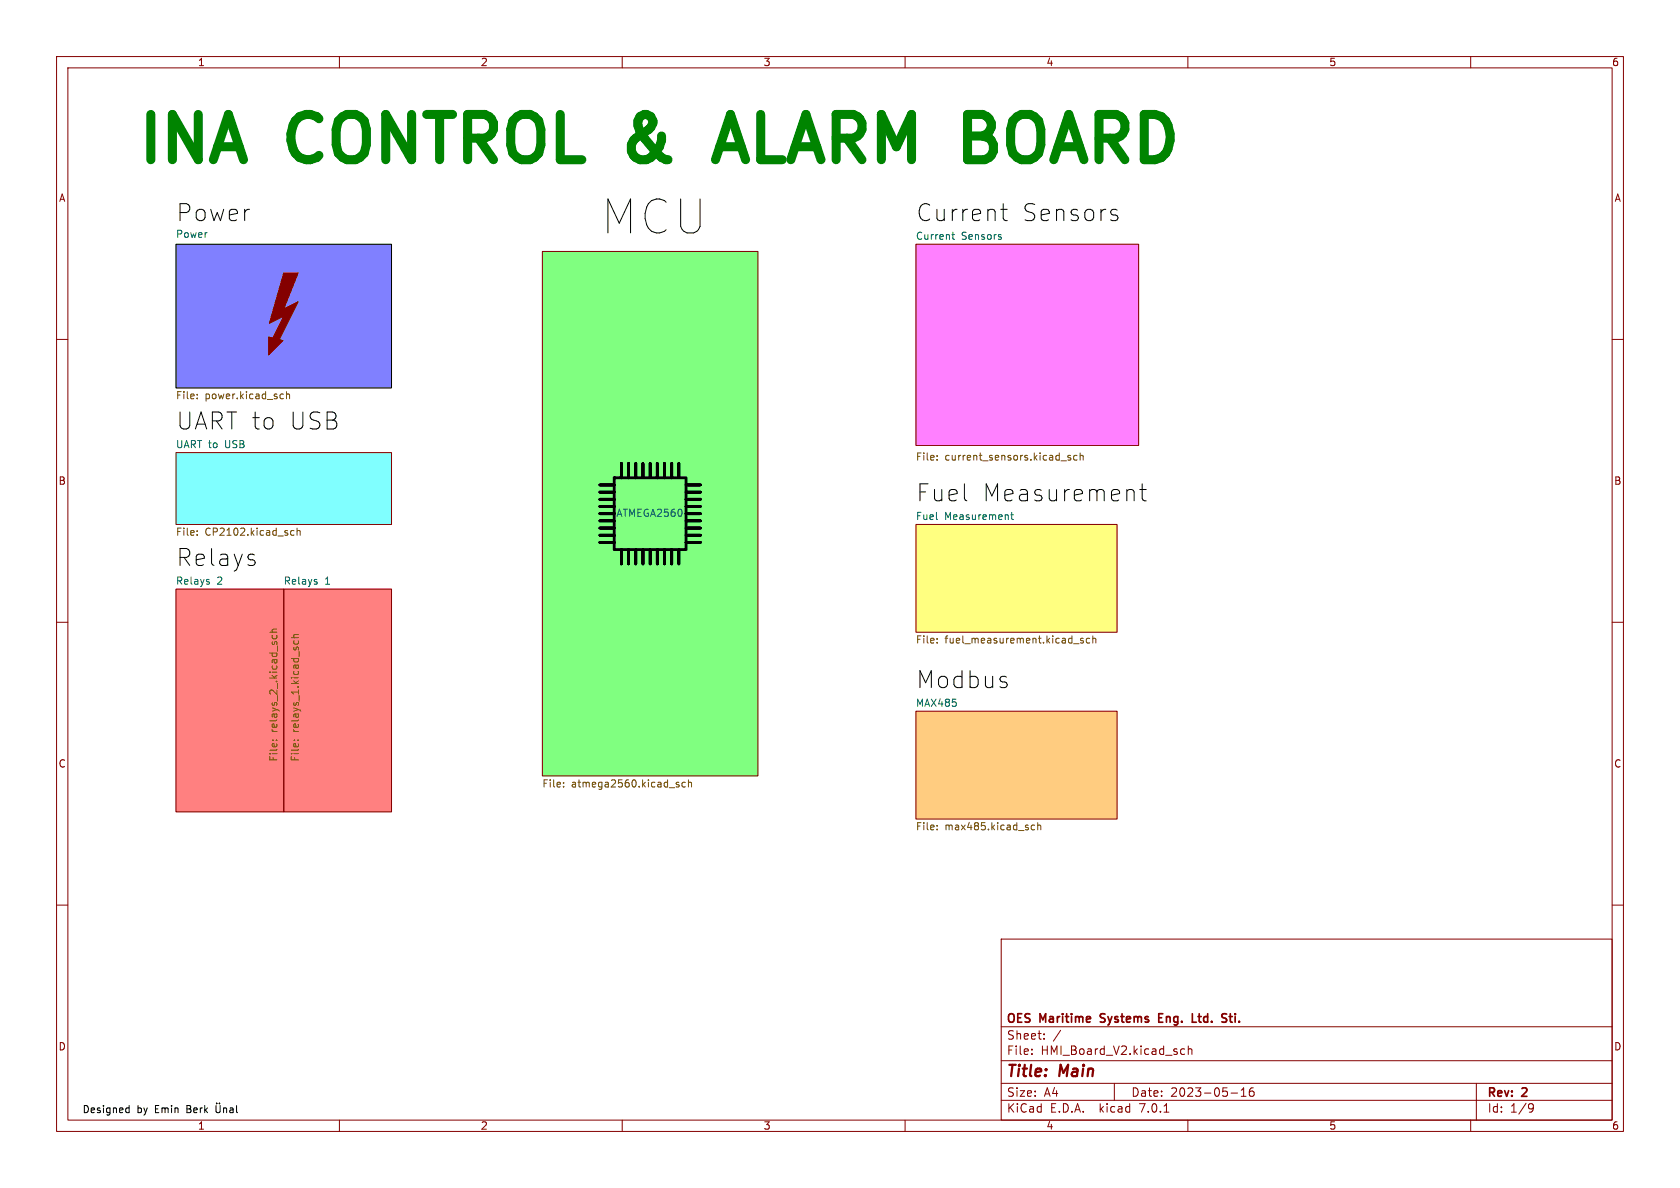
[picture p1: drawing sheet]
<svg xmlns="http://www.w3.org/2000/svg" width="297mm" height="210mm" viewBox="0 0 297 210" stroke-linecap="round" stroke-linejoin="round" font-family="sans-serif">
<g fill="none" stroke="#840000" stroke-width=".18">
<path d="M10 10h277v190h-277zM12 12h273v186h-273zM60 10v2M110 10v2M160 10v2M210 10v2M260 10v2M10 60h2M95.9 44.5h38.1v92.7h-38.1zM161.9 43.2h39.4v35.5h-39.4zM285 60h2M31.1 80h38.1v12.7h-38.1z"/>
<path d="M161.9 92.7h35.6v19.1h-35.6zM10 110h2M31.1 104.1h19.1v39.4h-19.1zM50.2 104.1h19v39.4h-19zM285 110h2M161.9 125.7h35.6v19.1h-35.6zM10 160h2M285 160h2M177 166h108v32h-108zM60 198v2M110 198v2M160 198v2"/>
<path d="M177 194.5h108M177 191.5h108M177 187.5h108M177 181.5h108M182.4 186.3v.1M182.4 185.5v.1M184.6 183.6v.1M184.6 182.8v.1M197 191.5v3M205.8 196.6h.8M208.7 186.1l.3 .3 .4-.1M209.4 185.5l-.4-.1-.3 .3"/>
<path d="M210 198v2M210.1 185.5l.2-.1 .3 .1 .1 .9M210.1 184.9v1.5M217.6 193.2h1.2M219.4 193.8h.9M219.4 192.7l.5-.4v1.5M221.6 192.3a.59 .59 0 0 0-.7 .6v.6l.1 .2 .4 .1 .2-.1 .1-.5-.1-.3h-.5l-.2 .3M260 198v2M261 191.5v6.5M270.5 195.1l.5 .1a.99 .99 0 0 1-.4 1.4h-.2M271.1 195.7l-.2 .3h-.4"/>
</g>
<path d="M204.9 179.9h.5M205.6 179.2h-.7v1.5h.7M216.6 180l.3 .3-.1 .3-.2 .1M216.6 179.2l.3 .1M217.3 179.7h.6M210.8 180.7h.7" fill="none" stroke="#840000" stroke-width=".3"/>
<path d="M31.1 43.2h38.1v25.4h-38.1z" fill="#8080ff" stroke="#8080ff" stroke-width=".18"/>
<path d="M31.1 80h38.1v12.7h-38.1z" fill="#80ffff" stroke="#80ffff" stroke-width=".18"/>
<path d="M161.9 92.7h35.6v19.1h-35.6z" fill="#ffff80" stroke="#ffff80" stroke-width=".18"/>
<path d="M161.9 125.7h35.6v19.1h-35.6z" fill="#ffcc80" stroke="#ffcc80" stroke-width=".18"/>
<path d="M95.9 44.5h38.1v92.7h-38.1z" fill="#80ff80" stroke="#80ff80" stroke-width=".18"/>
<g fill="#ff8080" stroke="#ff8080" stroke-width=".18">
<path d="M50.2 104.1h19v39.4h-19z"/>
<path d="M31.1 104.1h19.1v39.4h-19.1z"/>
</g>
<path d="M161.9 43.2h39.4v35.5h-39.4z" fill="#ff80ff" stroke="#ff80ff" stroke-width=".18"/>
<g fill="none" stroke="#000" stroke-width=".18">
<path d="M176.9 37h1.2M177.4 36v2.6l.1 .3 .6 .1M196.8 37l.7 .1M196.8 38l.7 .1 .1 .5-.1 .3-.3 .1h-.6M31.1 43.2h38.1v25.4h-38.1zM200.1 86.5l.3 .2 .1 .3v1.5M201.5 86.5h1.1M201.9 85.5v2.6l.2 .3 .5 .1M22.5 195.8l.3 .1M22.8 195.4v1.3M22.8 196.6l-.3 .1M38.2 195.4v1.1l.2 .2 .4-.1 .1-.1v-1.1"/>
<path d="M38.3 195v.1M38.8 195v.1M39.5 196l.2-.2 .3 .1 .1 .8M39.5 195.8v.9M40.7 195.9h.5v.8M41.2 196.2h-.4l-.2 .2 .2 .3 .4-.1M41.8 195.4v1.1l.2 .2"/>
</g>
<g fill="none" stroke="#725600" stroke-width=".18">
<path d="M34.9 70.4v.1M34.9 69.7v.1M49.7 69.6l.4 .1M50.1 70.4l-.4 .1M50.6 69.8l.2-.2 .3 .1 .1 .8M50.6 69.2v1.3M34.9 94.5v.1M34.9 93.8v.2M51.5 94.6h.5M51.5 93.8h.5M52.5 93.9l.2-.1h.3l.1 .8M52.5 93.4v1.2"/>
<path d="M165.7 81.2v.1M165.7 80.6v.1M189.3 80.6l-.3-.1-.2 .2v.2l.5 .1v.3h-.5M190.4 80.6l-.4-.1-.2 .2 .1 .6h.5M191 80.6l.1-.1 .3 .1 .1 .7M191 80.1v1.2M47.7 111.8h1.3M48.2 112.3l-.1 .4 .3 .2 .5-.1v-.5M49 111.2l-.8 .1-.1 .3 .1 .2M51.5 112.7h1.3M52 113.3l-.1 .3 .3 .3 .5-.1v-.5M52.8 112.2h-.8l-.1 .3 .1 .2"/>
<path d="M165.7 113.6v.1M165.7 112.9v.1M189.8 113.8h1M191.5 112.9l-.3-.1-.2 .2 .1 .2 .4 .1v.3h-.5M192.6 112.9l-.3-.1-.3 .3 .2 .5h.4M193.2 112.9l.2-.1 .3 .1v.8M193.2 112.4v1.3M48.2 130.9h.1M48.8 130.9h.2M52 130.9h.1M52.6 130.9h.2M99.6 139v.1"/>
<path d="M99.6 138.3v.2M119.7 138.7l.3 .1 .1 .1-.2 .2h-.2M119.7 138.3h.3M121.2 138.3h-.4l-.2 .2 .1 .6h.5M121.7 138.4l.2-.1h.3l.1 .8M121.7 137.9v1.2M165.7 146.6v.1M165.7 145.9v.1M182.9 145.9l-.4-.1-.2 .3 .1 .5h.5M183.5 146l.1-.2 .3 .1 .1 .8M183.5 145.4v1.3"/>
</g>
<path d="M168.3 41.5h.5M168.5 41v1.1l.3 .2M177 42v.3M178.7 91h.5M178.9 90.6v1.1l.3 .1" fill="none" stroke="#006464" stroke-width=".18"/>
<g fill="#840000" stroke="#840000" stroke-width=".2">
<path d="M47.5 59.6l2.5 .6-2.5 2.5z"/>
<path d="M50.2 48.3h2.5l-2.5 6.3 2.5-1.3-3.8 7.7h-1.3l2.6-5.1-2.6 1.3z"/>
</g>
<path d="M126.5 28.2l2.6-8 2.7 8M127.2 25.9h3.9" fill="none" stroke="#008400" stroke-width="1.6"/>
<g fill="none" stroke="#000" stroke-width=".5">
<path d="M108.6 89.5h-2.6h2.6M108.6 88.3h-2.6h2.6M108.6 95.9h-2.6h2.6M108.6 92.1h-2.6h2.6M108.6 85.7h-2.6h2.6M108.6 87h-2.6h2.6M108.6 84.5h12.7v12.7h-12.7zM108.6 94.6h-2.6h2.6M108.6 93.3h-2.6h2.6M108.6 90.8h-2.6h2.6M109.9 81.9v2.6zM109.9 97.2v2.5z"/>
<path d="M111.1 81.9v2.6zM111.1 97.2v2.5zM112.4 81.9v2.6zM112.4 97.2v2.5zM113.7 81.9v2.6zM113.7 97.2v2.5zM114.9 97.2v2.5zM114.9 81.9v2.6zM116.2 81.9v2.6zM116.2 97.2v2.5zM117.5 97.2v2.5zM117.5 81.9v2.6z"/>
<path d="M118.7 81.9v2.6zM118.7 97.2v2.5zM120 97.2v2.5zM120 81.9v2.6zM123.8 89.5h-2.5h2.5M123.8 88.3h-2.5h2.5M123.8 85.7h-2.5h2.5M123.8 87h-2.5h2.5M123.8 95.9h-2.5h2.5M123.8 93.3h-2.5h2.5M123.8 90.8h-2.5h2.5M123.8 92.1h-2.5h2.5"/>
<path d="M123.8 94.6h-2.5h2.5"/>
</g>
<g font-size="11.1" fill="#008400">
<text x="24.8" y="29.2">INA</text>
<text x="52.3" y="29.2">CONTROL &amp;</text>
<text x="132.9" y="29.2">ALARM BOARD</text>
</g>
<text font-size="8.4" x="106" y="41.9">MCU</text>
<g font-size="4.2">
<text x="31.1" y="39.4">Power</text>
<text x="161.9" y="39.4">Current</text>
<text x="180.4" y="39.4">Sensors</text>
<text x="31.1" y="76.2">UART to</text>
<text x="50.7" y="76.2">USB</text>
<text x="161.9" y="88.9">Fuel</text>
<text x="173.4" y="88.9">Measurement</text>
<text x="31.1" y="100.3">Relays</text>
<text x="161.9" y="121.9">Modbus</text>
</g>
<g font-size="2.8" fill="#840000">
<text x="178" y="190.8">Title:</text>
<text x="187.4" y="190.8">Main</text>
</g>
<g font-size="2.1" fill="#840000">
<text x="178" y="183.9">Sheet:</text>
<text x="178" y="181.1">OES</text>
<text x="184" y="181.1">Maritime</text>
<text x="186.2" y="183.9">/</text>
<text x="195.1" y="181.1">Systems</text>
<text x="205.9" y="181.1">Eng.</text>
<text x="212.2" y="181.1">Ltd.</text>
<text x="218" y="181.1">Sti.</text>
<text x="178" y="186.6">File:</text>
<text x="184" y="186.6">HMI_Board_V2.kicad_sch</text>
<text x="178" y="196.8">KiCad</text>
<text x="178" y="194">Size:</text>
<text x="184.6" y="194">A4</text>
<text x="185.7" y="196.8">E.D.A.</text>
<text x="194.4" y="196.8">kicad</text>
<text x="200" y="194">Date:</text>
<text x="201.5" y="196.8">7.0.1</text>
<text x="206.9" y="194">2023-05-16</text>
<text x="263" y="194.2">Rev:</text>
<text x="263" y="196.8">Id:</text>
<text x="267" y="196.8">1/9</text>
<text x="269.2" y="194.2">2</text>
</g>
<g font-size="1.8" fill="#840000">
<text x="35" y="11.8">1</text>
<text x="85" y="11.8">2</text>
<text x="135" y="11.8">3</text>
<text x="185" y="11.8">4</text>
<text x="235" y="11.8">5</text>
<text x="285" y="11.8">6</text>
<text x="10.4" y="35.8">A</text>
<text x="285.4" y="35.8">A</text>
<text x="10.3" y="85.8">B</text>
<text x="285.3" y="85.8">B</text>
<text x="10.3" y="135.8">C</text>
<text x="285.3" y="135.8">C</text>
<text x="10.3" y="185.8">D</text>
<text x="285.3" y="185.8">D</text>
<text x="35" y="199.8">1</text>
<text x="85" y="199.8">2</text>
<text x="135" y="199.8">3</text>
<text x="185" y="199.8">4</text>
<text x="235" y="199.8">5</text>
<text x="285" y="199.8">6</text>
</g>
<g font-size="1.8" fill="#006464">
<text x="31.1" y="42.3">Power</text>
<text x="161.9" y="42.5">Current</text>
<text x="170" y="42.5">Sensors</text>
<text x="31.1" y="79.3">UART to</text>
<text x="39.8" y="79.3">USB</text>
<text x="109" y="91.4">ATMEGA2560</text>
<text x="161.9" y="92">Fuel</text>
<text x="167" y="92">Measurement</text>
<text x="31.1" y="103.4">Relays</text>
<text x="38.4" y="103.4">2</text>
<text x="50.2" y="103.4">Relays</text>
<text x="57.4" y="103.4">1</text>
<text x="161.9" y="125">MAX485</text>
</g>
<g font-size="1.8" fill="#725600">
<text x="31.1" y="70.8">File:</text>
<text x="36.3" y="70.8">power.kicad_sch</text>
<text x="161.9" y="81.7">File:</text>
<text x="167.1" y="81.7">current_sensors.kicad_sch</text>
<text x="31.1" y="94.9">File:</text>
<text x="36.3" y="94.9">CP2102.kicad_sch</text>
<text x="161.9" y="114">File:</text>
<text x="167.1" y="114">fuel_measurement.kicad_sch</text>
<text x="49.3" y="129.5" transform="rotate(-90 49.3 129.5)">relays_2_.kicad_sch</text>
<text x="53.1" y="129.5" transform="rotate(-90 53.1 129.5)">relays_1.kicad_sch</text>
<text x="49.3" y="134.6" transform="rotate(-90 49.3 134.6)">File:</text>
<text x="53.1" y="134.6" transform="rotate(-90 53.1 134.6)">File:</text>
<text x="95.9" y="139.4">File:</text>
<text x="101" y="139.4">atmega2560.kicad_sch</text>
<text x="161.9" y="147">File:</text>
<text x="167.1" y="147">max485.kicad_sch</text>
</g>
<g font-size="1.8">
<text x="14.6" y="196.9">Designed</text>
<text x="24.2" y="196.9">by</text>
<text x="27.4" y="196.9">Emin</text>
<text x="33.1" y="196.9">Berk</text>
</g>
</svg>
